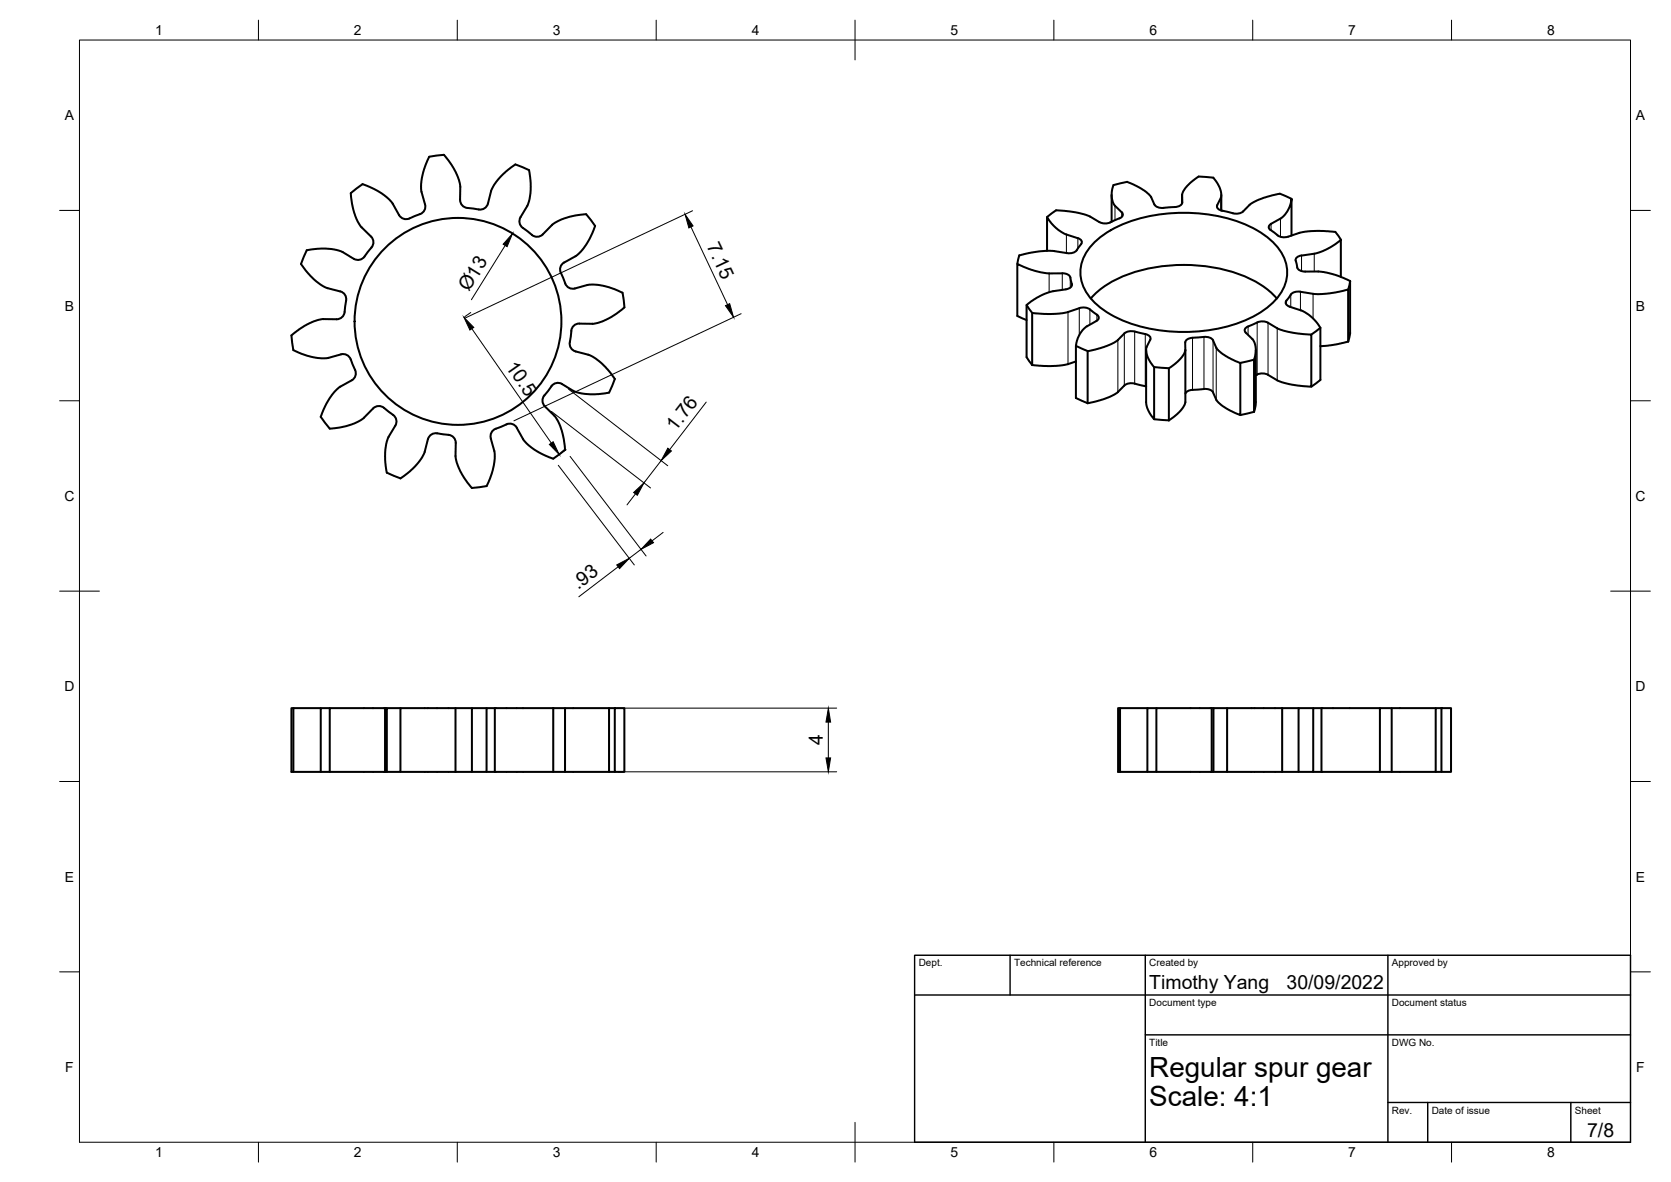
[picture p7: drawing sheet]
<svg xmlns="http://www.w3.org/2000/svg" width="420mm" height="297mm" viewBox="0 0 420 297" stroke-linecap="round" stroke-linejoin="round" font-family="sans-serif">
<!-- layer: Visible -->
<g fill="none" stroke="#000" stroke-width=".51">
<path d="M115.7 50.2v-3.4l-.3-1.4-1.2-2.8-2-3a1.32 1.32 0 0 0-1.8-.6l-1.9 .3a1.35 1.35 0 0 0-1.1 1.2l-1 2.8-.5 3v1.6l1 3.5a2.29 2.29 0 0 1-2.2 2.7l-.9 .4a2.32 2.32 0 0 1-3.4-.4l-1.7-3-1-1.1-2.5-1.9-3.2-1.5a1.35 1.35 0 0 0-1.8 .4l-1.5 1.1a1.15 1.15 0 0 0-.4 1.4l.7 3.7 1 2.6 .8 1.2 2.5 2.4a2.3 2.3 0 0 1-.5 3.5l-1.1 1.6M129.6 41.3l-3.1 2.4-2.2 2.6-.7 1.4-.9 3.5a2.3 2.3 0 0 1-3.3 1.3l-.9-.1a2.3 2.3 0 0 1-2.8-2.2M129.6 41.3l3.4 1.5 .4 2.4v2.6l-.4 2.7-.3 1-1.8 3.1M130.9 54.6a2.3 2.3 0 0 0 1.3 3.2l1.6 1.2M147.4 53.8l-3.3 .5-3 .9-2.2 1.3-2.4 2.4a2 2 0 0 1-2.8 .1M147.4 53.8l2.2 3M149.6 56.8l-1.4 3.3-1.9 2.8-1.5 1.4-3 1.7M265.5 52.8l-2.2 1.7M279.5 49v6.7M283.4 45.7l3 1.4 1.9 1.2 1.1 1.1 .9 2a2.89 2.89 0 0 0 3.2 .7l1.9-.1a1.75 1.75 0 0 0 1.9-1.1M283.4 45.7l-2.3 .5a1.34 1.34 0 0 0-1.4 1.4l-.2 1.6 .4 1.7 .5 .8 1.7 1.6a.88 .88 0 0 1 .2 1 .88 .88 0 0 1-.8 .6l-.5 .2a5.7 5.7 0 0 1-4.2 .9l-2.9-1.7-1.3-.4-3.8-.8-3.2-.2M297.2 49l.1 1.9"/>
<path d="M297.2 49v2.1M301.4 44.4l-2.9 2.3-1 1.4-.3 .9M301.4 44.4l3.7 .2M305.1 44.7l1.3 1.9 .6 1.6v1.4l-.9 2a1.12 1.12 0 0 0 1.2 1.4M307.1 49v3.9M307.3 52.9l2.7 .7M312.6 53.1l-1.2 .6-1.4-.1M319.5 57.8a.85 .85 0 0 1-.5-.8 .85 .85 0 0 1 .6-.7l2.6-1.5 .9-.9 1.2-2 .4-1.9v9.2M319.5 57.8l.4 .3a4.3 4.3 0 0 0 3.5 1.5l.5-.1M321.8 48.7l-3.1 .7-2.6 1-1.8 1-1.7 1.7M321.8 48.7l3 1.3M323.9 59.5l2.8-1 1.5-.3 2.8-.2 3.2 .2a2.39 2.39 0 0 1 2.7 1.7l.3 .4"/>
<path d="M77.1 62.9l-1.2 2.8a1.33 1.33 0 0 0 .5 1.6l1.7 2.1 2.4 2 1.5 .9 3.6 .9a2 2 0 0 1 1.4 2.3M77.1 62.9l3.6-.4 3.4 .2 1.9 .6 3 1.8M87 75.5l-.3 1.9a2.3 2.3 0 0 1-2.1 2.8h-3.6l-2 .5-2.6 1.3-2.4 1.7a1.36 1.36 0 0 0-.6 1.8l.3 1.9a1.12 1.12 0 0 0 .9 1l3.3 1.2 3.1 .5 1.4-.1 3.3-1a2 2 0 0 1 2.5 1.3M91.7 64.5a2 2 0 0 1-2.7 .5M141 68.6l.8 1.7a2.29 2.29 0 0 0 2.7 2.2l3.4-.9 1.4-.1 3 .5 3.4 1.2a1.36 1.36 0 0 1 1 1.6l.3 2.4M141.9 66a2 2 0 0 0-.9 2.6M157 77.3l-3.1 2.3-2.6 1.2-2.1 .6-3.5-.1M258.1 76.6l1.4 2M267.1 68.7h-3.4l-2-.3-3-.8-2.9-1.3v13.1l2.3 1M267.1 68.7a1.81 1.81 0 0 1 2.2 1.9l.2 .8M269.5 71.4a1.26 1.26 0 0 1-1.5 1.3l-3.2 .5-2.1 .6-1.9 1-2.7 1.9v13.1l1.4 1.9M271.4 77.5l-3.1 1-1.8 .3-3.1 .1-3.9-.3v13.1"/>
<path d="M271.4 77.4a3.4 3.4 0 0 1 3.7 1.2l.3 .2a.95 .95 0 0 1 .9 .9 .95 .95 0 0 1-.6 1l-2.5 1.3-1.1 1-1.1 1.9-.5 2v13.1l3 1.3M271.8 61.3a.95 .95 0 0 0 .1-1 .95 .95 0 0 0-.9-.5l-3.3-1-1.5-.9-1.7-1.6-1.2-1.7v8.4M271.8 61.3l-.2 .3a3.1 3.1 0 0 1-2.8 2.1l-4.7-.7-2.8 .2-2.5 .4-2.5 .6-.5 2.1M274.3 75a27.1 27.1 0 0 1 16.1-7.8 39.7 39.7 0 0 1 26.6 4.3 17.9 17.9 0 0 1 4 3.5M275 61.1a29.8 29.8 0 0 1 17.4-7.3 39.8 39.8 0 0 1 23.6 4.1 13.7 13.7 0 0 1 7.6 9.3 10.7 10.7 0 0 1-4.5 9.8 33.5 33.5 0 0 1-20.4 6.4 37.1 37.1 0 0 1-21-5.4 11.6 11.6 0 0 1-6-10.8 10.9 10.9 0 0 1 3.3-6.1zM324.3 77.1l3.3 1.1 1.3 .8 1.8 1.6 1.3 1.8v13.1l-2.3 1.7M327 73.3l3.4 .6h1.9l3.6-.4 3.1-.7v13l-3.3 .8-3.7 .4M327 73.3a2.56 2.56 0 0 0-3.1 1.6l-.2 .4a.98 .98 0 0 0-.4 1.1 .98 .98 0 0 0 1 .7M327.3 64.2l3.4-.5 1.9-.6 2.3-1.2 2.2-1.6v9.3M327.3 64.2a1.34 1.34 0 0 0-1.4 .7 1.34 1.34 0 0 0 .1 1.4l.1 .5a1.66 1.66 0 0 0 2.1 1.4h3.4l1.9 .3 3.1 .9 2.9 1.2v13.1M339.5 70.6l-.5 2.1M88.2 90.3l.7 1.8a2.31 2.31 0 0 1-.5 3.5l-3 1.6-1.4 1.4-1.9 2.9-1.5 3.3"/>
<path d="M136.9 99.4a2 2 0 0 0 .1 2.7l2.5 2.4 .8 1.2 1 2.6 .7 3.8a1.35 1.35 0 0 1-.9 1.7l-1.5 1.1a1.34 1.34 0 0 1-1.6 0l-3.4-1.8-2.2-1.7-.8-.9-1.7-3a2.25 2.25 0 0 0-3.4-.5l-1.8 .7M144.7 88.3l3.6 1 1.5 .8 2.4 2.1 1.9 2.3a1.31 1.31 0 0 1 .1 1.9l-1 2.3M145.7 81.3a2.27 2.27 0 0 0-2.1 2.8l-.2 1a2.29 2.29 0 0 0 1.3 3.2M153.1 98.7l-3.5 .4-3.4-.2-1.9-.6-3-1.8a2.27 2.27 0 0 0-3.2 1.4l-1.2 1.5M270.5 90.8l-2.2 .8-2.1 .3-2.8 .1-3.9-.3M270.5 86.9l3 1.3M285.3 83.3l-1-.1-.9 .2-.7 .4-1.8 1.8-1.5 .9-2.9 1-3 .8v13l3-.7 2.7-.9 1.7-1 1.8-1.8a3.6 3.6 0 0 1 3.7-.2l1.8 .4M285.3 83.3l2.1 .5a1.99 1.99 0 0 1 1.9 1.2l-1 2.3-.1 .8 .7 2.2 1.3 2v13.1l-1.3-1.9-.7-2v-13.5M290.2 92.3l3.7 .2M299.9 84.9a1.77 1.77 0 0 0-1.9 1.2v1.9l-.3 1-1.6 1.9-2.2 1.7v13l2.9-2.3 .7-.9 .5-1.3v-13.1M299.9 98h-.5a1.64 1.64 0 0 0-1.3 .9M299.9 84.9l.9-.1a6 6 0 0 1 4 .4l1 2.2 .6 .7 2.4 1.7 3.1 1.4v13.1l-3.1-1.4-1.8-1.2-1.1-1.1-.9-2a2.87 2.87 0 0 0-3.2-.7l-1.9 .1"/>
<path d="M313.8 82a.93 .93 0 0 0-.6 1.6l1.9 1.8 .6 1.8v1.8l-.4 1.4v13.1M313.8 82l.5-.2a5.7 5.7 0 0 1 4.1-.9l2.9 1.7 1.4 .5 3.7 .7 3.3 .3v13.1l-3.3-.3-3.7-.7-1.4-.5-2.5-1.5M315.3 90.4l-3.4 .8M315.8 88v13.3l-.5 2.2M318.8 94.2a3.1 3.1 0 0 0-3 .1M332 82.4l-2.3 1.7M339.5 83.7l-.5 2.1M80.6 104.7l2.3 3M93.8 102.6l-2.4 2.5-2.2 1.3-3 .9-3.3 .4M93.8 102.6a2.3 2.3 0 0 1 3.5 .5l.8 .6a2.3 2.3 0 0 1 1.3 3.2M99.4 107l-1.8 3-.5 1.6-.3 3 .3 3.3a1.32 1.32 0 0 0 1.3 1.4l2.3 .9M123.4 110.2l1 3.4v1.9l-.7 3.3-1.4 3.4"/>
<path d="M124.7 107.7a2 2 0 0 0-1.3 2.5M290.2 105.4l3.7 .2M315.3 103.5l-3.4 .8M100.7 120.2l3-2.4 2.2-2.6 .8-1.4 .9-3.4a2.31 2.31 0 0 1 3.3-1.3l.9 .1a2.29 2.29 0 0 1 2.8 2.1l-.1 3.5 .3 1.4 1.3 2.8 2 2.9a1.31 1.31 0 0 0 1.8 .6l2.5-.4M73.8 178h-.5v16h.5v-16h6.8M82.9 178h-2.3v16h-6.8M96.8 178h-13.9v16h-2.3M96.8 178h.5M96.8 178v16M100.7 178h-3.4v16h-.5M114.5 178h-13.8v16h-3.4M114.5 178h4.2"/>
<path d="M114.5 178v16M122.3 178h-3.6v16h-4.2M124.4 178h14.7M124.4 178h-2.1v16h-3.6M124.4 178v16M139.1 178h3v16h-3zM142.1 178h11M154.6 178h2.4v16h-2.4zM154.6 178h-1.5v16h-11M281.6 178h-.5v16h.5v-16h6.9M290.8 178h-2.3v16h-6.9M304.7 178h-13.9v16h-2.3"/>
<path d="M304.7 178h.4M304.7 178v16M308.5 178h-3.4v16h-.4M322.4 178h-13.9v16h-3.4M322.4 178h4.1M322.4 178v16M330.2 178h-3.7v16h-4.1M332.3 178h-2.1v16h-3.7M332.3 178h14.7M332.3 178v16M349.9 178h11.1M362.4 178h2.4v16h-2.4z"/>
<path d="M362.4 178h-1.4v16h-11.1M82.9 194h13.9M100.7 194h13.8M122.3 194h2.1M124.4 194h14.7M153.1 194h1.5M290.8 194h13.9M308.5 194h13.9M330.2 194h2.1M332.3 194h17.6M347 194v-16h2.9v16M361 194h1.4"/>
<circle cx="115.2" cy="80.8" r="26"/>
</g>
<!-- layer: Visible Narrow -->
<g fill="none" stroke="#000" stroke-width=".25">
<path d="M268.1 58.9v4.7M271 59.9v2.5M280.4 51.7v3.6M282 53.3v1.2M297.2 49v2.1M297.3 50.9h.1M306 51.6v.6M307 49.7v3.2M319.6 56.2v1.7M322 54.9v4.6M263.8 68.7v4.7M267.1 68.7v4.1"/>
<path d="M268.5 78.4v13.1M269.1 69.8v2.5M269.5 71.4v.4M271.4 77.5v6.7M274 77.8v3.8M275.8 79.1v1.5M323.4 75.6v1M324.5 74v3.2M327 73.3v4.7M327.3 64.2v3.9M330.2 73.8v6.2M330.5 63.8v4.4"/>
<path d="M281.1 85.5v13M282.7 83.8v13.1M285.3 83.3v13.1M288 84v13.1M299.8 84.9v13.1M302.7 84.7v13.1M305 85.5v13.1M305.8 87.4v13.1M313.8 82v2.2M316.1 81v13.1M318.8 81.1v13.1M321.1 82.5v13.1"/>
</g>
<!-- layer: Border -->
<g fill="none" stroke="#000" stroke-width=".25">
<path d="M20 10.1h390v276.9h-390zM65 5.1v5M115 5.1v5M165 5.1v5M215 5.1v10M265 5.1v5M315 5.1v5M365 5.1v5M15 52.9h5M410 52.9h5M15 100.7h5M410 100.7h5"/>
<path d="M15 148.6h10M405 148.6h10M15 196.4h5M410 196.4h5M15 244.2h5M410 244.2h5M65 287v5M115 287v5M165 287v5M215 282.1v9.9M265 287v5M315 287v5"/>
<path d="M365 287v5"/>
</g>
<!-- layer: TitleBlock -->
<path d="M230 240.1h180v46.9h-180zM230 250h180M254 240.1v9.9M288 240.1v46.9M349 240.1v46.9M288 260.1h122M349 277.1h61M359 277.1v9.9M395 277.1v9.9" fill="none" stroke="#000" stroke-width=".36"/>
<!-- layer: Dimensions -->
<g fill="none" stroke="#000" stroke-width=".25">
<path d="M173.7 57l9.2 19.6M174.1 53l-57.1 26.9M118.4 78.5l-1.5 1.1M127 61.7l-8.5 13.6M186.4 78.8l-57.2 27M118.6 82.6l20 28.7M143 97.8l24.9 19.2M138.6 103.4l25 19.2M140.4 116.9l19.1 25.1M142.3 113l-1.5 1.1M143.3 114.7l19.2 25M166.2 115.7l-4.3 5.6"/>
<path d="M177.6 101.1l-9.2 11.9M159.8 124.1l-2.2 2.8M161.2 138.1l-3 2.2M166.7 133.8l-2.7 2.1M155.4 142.4l-9.9 7.6M155.2 178h55.2M155.2 194h55.2M208.3 181.5v9"/>
</g>
<path d="M172.3 53.9l2 2.9-1.1 .5zM128.9 58.7l-1.4 3.3-1-.6zM182.4 76.8l1.1-.5 .9 3.4zM116.6 79.7l2.5 2.6-.9 .6zM138.1 111.7l1-.7 1.5 3.2zM167.9 112.6l.9 .7-2.6 2.4zM159.3 123.8l2.6-2.5-1.6 3.2zM163.6 135.5l.7 .9-3.1 1.7zM155.1 142l3.1-1.7-2.4 2.6zM208.3 178l.6 3.5h-1.2zM207.7 190.5h1.2l-.6 3.5z" fill="#000" stroke="#000" stroke-width=".25"/>
<g font-size="7">
<text x="289" y="270.6">Regular spur gear</text>
<text x="289" y="278.1">Scale: 4:1</text>
</g>
<g font-size="4.9">
<text x="177.6" y="61.9" transform="rotate(65 177.6 61.9)">7.15</text>
<text x="117.9" y="73.5" transform="rotate(-58 117.9 73.5)">Ø13</text>
<text x="127" y="92.1" transform="rotate(55 127 92.1)">10.5</text>
<text x="169.9" y="108.6" transform="rotate(-52 169.9 108.6)">1.76</text>
<text x="145.4" y="148.2" transform="rotate(-37 145.4 148.2)">.93</text>
<text x="206.9" y="187.2" transform="rotate(-90 206.9 187.2)">4</text>
<text x="289" y="248.5">Timothy Yang</text>
<text x="323.5" y="248.5">30/09/2022</text>
<text x="399.1" y="285.7">7/8</text>
</g>
<g font-size="3.5">
<text x="39" y="8.8">1</text>
<text x="89" y="8.8">2</text>
<text x="139" y="8.8">3</text>
<text x="189" y="8.8">4</text>
<text x="239" y="8.8">5</text>
<text x="289" y="8.8">6</text>
<text x="339" y="8.8">7</text>
<text x="389" y="8.8">8</text>
<text x="16.3" y="30.2">A</text>
<text x="411.3" y="30.2">A</text>
<text x="16.3" y="78">B</text>
<text x="411.3" y="78">B</text>
<text x="16.2" y="125.9">C</text>
<text x="411.2" y="125.9">C</text>
<text x="16.2" y="173.7">D</text>
<text x="411.2" y="173.7">D</text>
<text x="16.3" y="221.6">E</text>
<text x="411.3" y="221.6">E</text>
<text x="16.4" y="269.4">F</text>
<text x="411.4" y="269.4">F</text>
<text x="39" y="290.8">1</text>
<text x="89" y="290.8">2</text>
<text x="139" y="290.8">3</text>
<text x="189" y="290.8">4</text>
<text x="239" y="290.8">5</text>
<text x="289" y="290.8">6</text>
<text x="339" y="290.8">7</text>
<text x="389" y="290.8">8</text>
</g>
<g font-size="2.5">
<text x="231" y="242.9">Dept.</text>
<text x="255" y="242.9">Technical reference</text>
<text x="289" y="242.9">Created by</text>
<text x="350" y="242.9">Approved by</text>
<text x="289" y="252.8">Document type</text>
<text x="350" y="252.8">Document status</text>
<text x="289" y="262.9">Title</text>
<text x="350" y="262.9">DWG No.</text>
<text x="350" y="279.9">Rev.</text>
<text x="360" y="279.9">Date of issue</text>
<text x="396" y="279.9">Sheet</text>
</g>
</svg>
